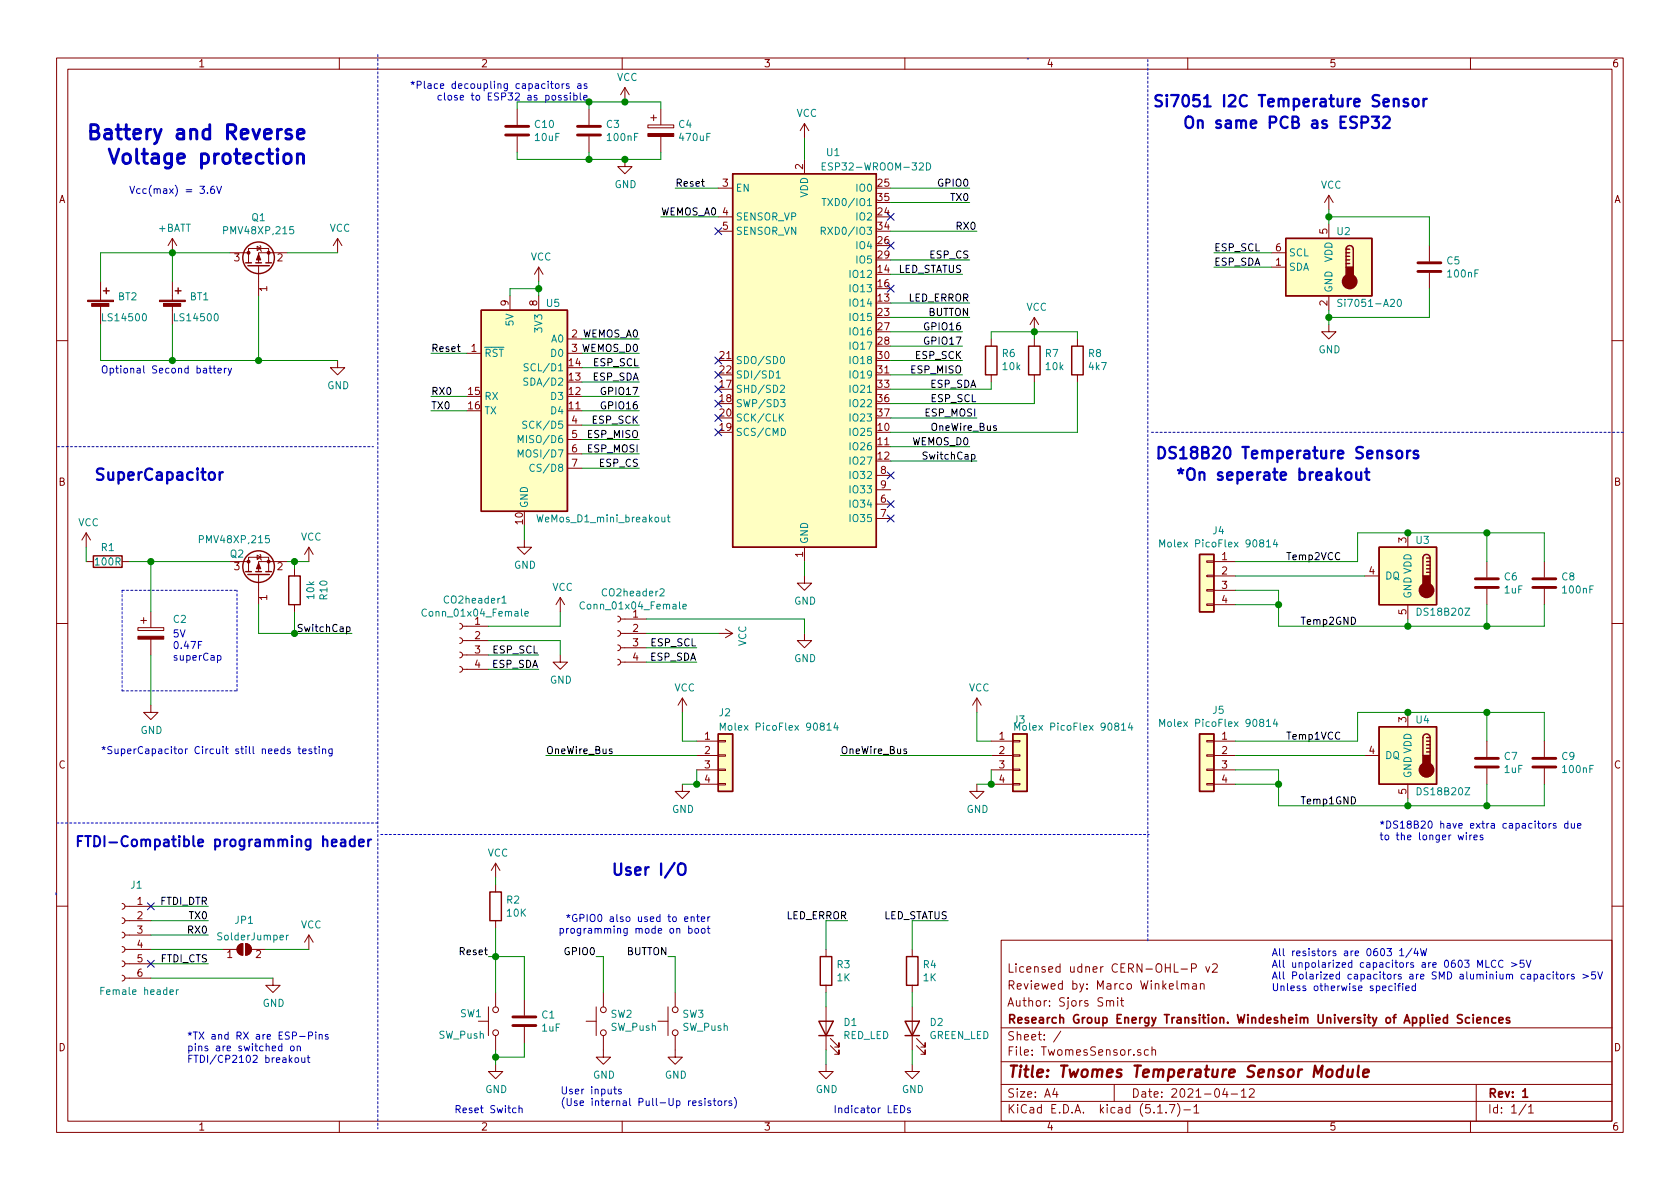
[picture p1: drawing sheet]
EESchema Schematic File Version 4
EELAYER 30 0
EELAYER END
$Descr A4 11693 8268
encoding utf-8
Sheet 1 1
Title "Twomes Temperature Sensor Module"
Date "2021-04-12"
Rev "1"
Comp "Research Group Energy Transition. Windesheim University of Applied Sciences"
Comment1 "Author: Sjors Smit"
Comment2 "Reviewed by: Marco Winkelman"
Comment3 "Licensed udner CERN-OHL-P v2"
Comment4 ""
$EndDescr
$Comp
L Sensor_Temperature:Si7051-A20 U2
U 1 1
P 9250 1850
F 0 "U2" H 9300 2100 50  0000 L CNN
F 1 "Si7051-A20" H 9300 1600 50  0000 L CNN
F 2 "Package_DFN_QFN:DFN-6-1EP_3x3mm_P0.95mm_EP1.7x2.6mm" H 9250 1450 50  0001 C CNN
F 3 "https://www.silabs.com/documents/public/data-sheets/Si7050-1-3-4-5-A20.pdf" H 9050 2150 50  0001 C CNN
	1    9250 1850
	1    0    0    -1  
$EndComp
$Comp
L Sensor_Temperature:DS18B20Z U3
U 1 1
P 9800 4000
F 0 "U3" H 9750 4250 50  0000 R CNN
F 1 "DS18B20Z" H 9750 3750 50  0000 R CNN
F 2 "Package_SO:SOIC-8_3.9x4.9mm_P1.27mm" H 8800 3750 50  0001 C CNN
F 3 "http://datasheets.maximintegrated.com/en/ds/DS18B20.pdf" H 9650 4250 50  0001 C CNN
	1    9800 4000
	-1   0    0    -1  
$EndComp
$Comp
L Device:Battery_Cell BT1
U 1 1
P 1200 2150
F 0 "BT1" H 1318 2246 50  0000 L CNN
F 1 "LS14500" H 1200 2100 50  0000 L CNN
F 2 "Battery:BatteryHolder_Keystone_2460_1xAA" V 1200 2210 50  0001 C CNN
F 3 "~" V 1200 2210 50  0001 C CNN
	1    1200 2150
	1    0    0    -1  
$EndComp
Wire Notes Line
	2630 370  2630 7850
Wire Notes Line
	7990 6540 7990 400 
Wire Notes Line
	7150 400  7160 400 
$Comp
L Jumper:SolderJumper_2_Open JP1
U 1 1
P 1700 6600
F 0 "JP1" H 1700 6805 50  0000 C CNN
F 1 "SolderJumper" H 1760 6690 50  0000 C CNN
F 2 "Resistor_SMD:R_0201_0603Metric" H 1700 6600 50  0001 C CNN
F 3 "~" H 1700 6600 50  0001 C CNN
	1    1700 6600
	1    0    0    -1  
$EndComp
Text Label 1450 6700 2    50   ~ 0
FTDI_CTS
Text Label 1450 6500 2    50   ~ 0
RX0
Text Label 1450 6400 2    50   ~ 0
TX0
Text Label 1450 6300 2    50   ~ 0
FTDI_DTR
$Comp
L power:GND #PWR01
U 1 1
P 1900 6800
F 0 "#PWR01" H 1900 6550 50  0001 C CNN
F 1 "GND" H 1905 6627 50  0000 C CNN
F 2 "" H 1900 6800 50  0001 C CNN
F 3 "" H 1900 6800 50  0001 C CNN
	1    1900 6800
	1    0    0    -1  
$EndComp
Text Notes 2600 5900 2    71   ~ 14
FTDI-Compatible programming header
Wire Notes Line
	2630 5720 390  5720
Wire Notes Line
	390  6220 390  6200
Wire Wire Line
	1200 1750 1600 1750
Wire Wire Line
	1200 1750 1200 1950
Wire Wire Line
	1200 2250 1200 2500
$Comp
L power:GND #PWR03
U 1 1
P 2350 2500
F 0 "#PWR03" H 2350 2250 50  0001 C CNN
F 1 "GND" H 2355 2327 50  0000 C CNN
F 2 "" H 2350 2500 50  0001 C CNN
F 3 "" H 2350 2500 50  0001 C CNN
	1    2350 2500
	1    0    0    -1  
$EndComp
$Comp
L power:VCC #PWR04
U 1 1
P 2150 6600
F 0 "#PWR04" H 2150 6450 50  0001 C CNN
F 1 "VCC" H 2167 6773 50  0000 C CNN
F 2 "" H 2150 6600 50  0001 C CNN
F 3 "" H 2150 6600 50  0001 C CNN
	1    2150 6600
	1    0    0    -1  
$EndComp
Wire Wire Line
	1850 6600 2150 6600
Text Notes 2150 1150 2    100  ~ 20
Battery and Reverse\nVoltage protection
Text Notes 1550 1350 2    50   ~ 0
Vcc(max) = 3.6V\n
$Comp
L Switch:SW_Push SW1
U 1 1
P 3450 7100
F 0 "SW1" V 3500 7350 50  0000 R CNN
F 1 "SW_Push" V 3350 7500 50  0000 R CNN
F 2 "Button_Switch_SMD:SW_Push_1P1T_NO_6x6mm_H9.5mm" H 3450 7300 50  0001 C CNN
F 3 "~" H 3450 7300 50  0001 C CNN
	1    3450 7100
	0    -1   -1   0   
$EndComp
Wire Wire Line
	3450 7400 3450 7350
Wire Wire Line
	3450 6900 3450 6650
Text Label 3400 6650 2    50   ~ 0
Reset
Text Label 4150 6650 2    50   ~ 0
GPIO0
Wire Wire Line
	3450 6650 3400 6650
Wire Wire Line
	3450 6650 3450 6450
Connection ~ 3450 6650
Wire Wire Line
	4700 6650 4650 6650
Wire Wire Line
	4200 6650 4150 6650
Text Label 4650 6650 2    50   ~ 0
BUTTON
Wire Wire Line
	4700 6900 4700 6650
Wire Wire Line
	4200 6900 4200 6650
$Comp
L Switch:SW_Push SW3
U 1 1
P 4700 7100
F 0 "SW3" V 4746 7052 50  0000 R CNN
F 1 "SW_Push" V 4655 7052 50  0000 R CNN
F 2 "Button_Switch_SMD:SW_Push_1P1T_NO_6x6mm_H9.5mm" H 4700 7300 50  0001 C CNN
F 3 "~" H 4700 7300 50  0001 C CNN
	1    4700 7100
	0    -1   -1   0   
$EndComp
$Comp
L Switch:SW_Push SW2
U 1 1
P 4200 7100
F 0 "SW2" V 4246 7052 50  0000 R CNN
F 1 "SW_Push" V 4155 7052 50  0000 R CNN
F 2 "Button_Switch_SMD:SW_Push_1P1T_NO_6x6mm_H9.5mm" H 4200 7300 50  0001 C CNN
F 3 "~" H 4200 7300 50  0001 C CNN
	1    4200 7100
	0    -1   -1   0   
$EndComp
$Comp
L Device:R R2
U 1 1
P 3450 6300
F 0 "R2" H 3520 6346 50  0000 L CNN
F 1 "10K" H 3520 6255 50  0000 L CNN
F 2 "Resistor_SMD:R_0603_1608Metric" V 3380 6300 50  0001 C CNN
F 3 "~" H 3450 6300 50  0001 C CNN
	1    3450 6300
	1    0    0    -1  
$EndComp
$Comp
L power:VCC #PWR05
U 1 1
P 3450 6100
F 0 "#PWR05" H 3450 5950 50  0001 C CNN
F 1 "VCC" H 3467 6273 50  0000 C CNN
F 2 "" H 3450 6100 50  0001 C CNN
F 3 "" H 3450 6100 50  0001 C CNN
	1    3450 6100
	1    0    0    -1  
$EndComp
Wire Wire Line
	3450 6100 3450 6150
$Comp
L power:GND #PWR06
U 1 1
P 3450 7400
F 0 "#PWR06" H 3450 7150 50  0001 C CNN
F 1 "GND" H 3455 7227 50  0000 C CNN
F 2 "" H 3450 7400 50  0001 C CNN
F 3 "" H 3450 7400 50  0001 C CNN
	1    3450 7400
	1    0    0    -1  
$EndComp
$Comp
L power:GND #PWR09
U 1 1
P 4200 7300
F 0 "#PWR09" H 4200 7050 50  0001 C CNN
F 1 "GND" H 4205 7127 50  0000 C CNN
F 2 "" H 4200 7300 50  0001 C CNN
F 3 "" H 4200 7300 50  0001 C CNN
	1    4200 7300
	1    0    0    -1  
$EndComp
$Comp
L power:GND #PWR010
U 1 1
P 4700 7300
F 0 "#PWR010" H 4700 7050 50  0001 C CNN
F 1 "GND" H 4705 7127 50  0000 C CNN
F 2 "" H 4700 7300 50  0001 C CNN
F 3 "" H 4700 7300 50  0001 C CNN
	1    4700 7300
	1    0    0    -1  
$EndComp
Text Notes 3900 7700 0    50   ~ 0
User inputs\n(Use internal Pull-Up resistors)
Text Notes 3650 7750 2    50   ~ 0
Reset Switch
$Comp
L Device:LED D1
U 1 1
P 5750 7150
F 0 "D1" V 5789 7032 50  0000 R CNN
F 1 "RED_LED" V 5698 7032 50  0000 R CNN
F 2 "LED_SMD:LED_0805_2012Metric" H 5750 7150 50  0001 C CNN
F 3 "~" H 5750 7150 50  0001 C CNN
	1    5750 7150
	0    -1   -1   0   
$EndComp
$Comp
L Device:LED D2
U 1 1
P 6350 7150
F 0 "D2" V 6389 7032 50  0000 R CNN
F 1 "GREEN_LED" V 6298 7032 50  0000 R CNN
F 2 "LED_SMD:LED_0805_2012Metric" H 6350 7150 50  0001 C CNN
F 3 "~" H 6350 7150 50  0001 C CNN
	1    6350 7150
	0    -1   -1   0   
$EndComp
Wire Wire Line
	6350 7300 6350 7400
Wire Wire Line
	5750 7400 5750 7300
Wire Wire Line
	5750 7000 5750 6900
Wire Wire Line
	6350 6900 6350 7000
$Comp
L Device:R R4
U 1 1
P 6350 6750
F 0 "R4" H 6420 6796 50  0000 L CNN
F 1 "1K" H 6420 6705 50  0000 L CNN
F 2 "Resistor_SMD:R_0603_1608Metric" V 6280 6750 50  0001 C CNN
F 3 "~" H 6350 6750 50  0001 C CNN
	1    6350 6750
	1    0    0    -1  
$EndComp
$Comp
L Device:R R3
U 1 1
P 5750 6750
F 0 "R3" H 5820 6796 50  0000 L CNN
F 1 "1K" H 5820 6705 50  0000 L CNN
F 2 "Resistor_SMD:R_0603_1608Metric" V 5680 6750 50  0001 C CNN
F 3 "~" H 5750 6750 50  0001 C CNN
	1    5750 6750
	1    0    0    -1  
$EndComp
Wire Wire Line
	5750 6600 5750 6400
Wire Wire Line
	6350 6600 6350 6400
Text Label 6600 6400 2    50   ~ 0
LED_STATUS
Text Label 5900 6400 2    50   ~ 0
LED_ERROR
Wire Wire Line
	6350 6400 6600 6400
Wire Wire Line
	5750 6400 5900 6400
$Comp
L power:GND #PWR012
U 1 1
P 6350 7400
F 0 "#PWR012" H 6350 7150 50  0001 C CNN
F 1 "GND" H 6355 7227 50  0000 C CNN
F 2 "" H 6350 7400 50  0001 C CNN
F 3 "" H 6350 7400 50  0001 C CNN
	1    6350 7400
	1    0    0    -1  
$EndComp
$Comp
L power:GND #PWR011
U 1 1
P 5750 7400
F 0 "#PWR011" H 5750 7150 50  0001 C CNN
F 1 "GND" H 5755 7227 50  0000 C CNN
F 2 "" H 5750 7400 50  0001 C CNN
F 3 "" H 5750 7400 50  0001 C CNN
	1    5750 7400
	1    0    0    -1  
$EndComp
$Comp
L Device:C C1
U 1 1
P 3650 7100
F 0 "C1" H 3765 7146 50  0000 L CNN
F 1 "1uF" H 3765 7055 50  0000 L CNN
F 2 "Capacitor_SMD:C_0603_1608Metric" H 3688 6950 50  0001 C CNN
F 3 "~" H 3650 7100 50  0001 C CNN
	1    3650 7100
	1    0    0    -1  
$EndComp
Wire Wire Line
	3650 6950 3650 6650
Wire Wire Line
	3650 6650 3450 6650
Wire Wire Line
	3650 7250 3650 7350
Wire Wire Line
	3650 7350 3450 7350
Connection ~ 3450 7350
Wire Wire Line
	3450 7350 3450 7300
$Comp
L Connector_Generic:Conn_01x04 J2
U 1 1
P 5050 5250
F 0 "J2" H 5000 5550 50  0000 L CNN
F 1 "Molex PicoFlex 90814" H 5000 5450 50  0000 L CNN
F 2 "Connector_Molex:Molex_Picoflex_90814-0004_2x02_P1.27mm_Vertical" H 5050 5250 50  0001 C CNN
F 3 "~" H 5050 5250 50  0001 C CNN
	1    5050 5250
	1    0    0    -1  
$EndComp
$Comp
L Connector_Generic:Conn_01x04 J3
U 1 1
P 7100 5250
F 0 "J3" H 7050 5500 50  0000 L CNN
F 1 "Molex PicoFlex 90814" H 7050 5450 50  0000 L CNN
F 2 "Connector_Molex:Molex_Picoflex_90814-0004_2x02_P1.27mm_Vertical" H 7100 5250 50  0001 C CNN
F 3 "~" H 7100 5250 50  0001 C CNN
	1    7100 5250
	1    0    0    -1  
$EndComp
$Comp
L Connector_Generic:Conn_01x04 J4
U 1 1
P 8400 4000
F 0 "J4" H 8318 4317 50  0000 C CNN
F 1 "Molex PicoFlex 90814" H 8318 4226 50  0000 C CNN
F 2 "Connector_Molex:Molex_Picoflex_90814-0004_2x02_P1.27mm_Vertical" H 8400 4000 50  0001 C CNN
F 3 "~" H 8400 4000 50  0001 C CNN
	1    8400 4000
	-1   0    0    -1  
$EndComp
Wire Notes Line
	11300 3000 8000 3000
Text Notes 9700 900  2    79   ~ 16
On same PCB as ESP32
Text Notes 9950 750  2    79   ~ 16
Si7051 I2C Temperature Sensor
Text Notes 9900 3200 2    79   ~ 16
DS18B20 Temperature Sensors
Text Notes 9550 3350 2    79   ~ 16
*On seperate breakout
Wire Wire Line
	8600 4200 8900 4200
Wire Wire Line
	8900 4200 8900 4350
Wire Wire Line
	8900 4350 9800 4350
Wire Wire Line
	8600 4100 8900 4100
Wire Wire Line
	8900 4100 8900 4200
Connection ~ 8900 4200
Wire Wire Line
	8600 3900 9450 3900
Wire Wire Line
	9450 3700 9800 3700
Wire Wire Line
	8600 4000 9500 4000
Wire Wire Line
	9450 3700 9450 3900
Wire Wire Line
	9800 4350 9800 4300
$Comp
L Sensor_Temperature:DS18B20Z U4
U 1 1
P 9800 5250
F 0 "U4" H 9750 5500 50  0000 R CNN
F 1 "DS18B20Z" H 9750 5000 50  0000 R CNN
F 2 "Package_SO:SOIC-8_3.9x4.9mm_P1.27mm" H 8800 5000 50  0001 C CNN
F 3 "http://datasheets.maximintegrated.com/en/ds/DS18B20.pdf" H 9650 5500 50  0001 C CNN
	1    9800 5250
	-1   0    0    -1  
$EndComp
$Comp
L Connector_Generic:Conn_01x04 J5
U 1 1
P 8400 5250
F 0 "J5" H 8318 5567 50  0000 C CNN
F 1 "Molex PicoFlex 90814" H 8318 5476 50  0000 C CNN
F 2 "Connector_Molex:Molex_Picoflex_90814-0004_2x02_P1.27mm_Vertical" H 8400 5250 50  0001 C CNN
F 3 "~" H 8400 5250 50  0001 C CNN
	1    8400 5250
	-1   0    0    -1  
$EndComp
Wire Wire Line
	8600 5450 8900 5450
Wire Wire Line
	8900 5450 8900 5600
Wire Wire Line
	8900 5600 9800 5600
Wire Wire Line
	8600 5350 8900 5350
Wire Wire Line
	8900 5350 8900 5450
Connection ~ 8900 5450
Wire Wire Line
	8600 5150 9450 5150
Wire Wire Line
	9450 4950 9800 4950
Wire Wire Line
	8600 5250 9500 5250
Wire Wire Line
	9450 4950 9450 5150
Wire Wire Line
	9800 5600 9800 5550
Wire Wire Line
	4850 5150 4750 5150
Wire Wire Line
	4850 5350 4850 5450
Wire Wire Line
	4850 5450 4750 5450
Connection ~ 4850 5450
Wire Wire Line
	6900 5350 6900 5450
Connection ~ 6900 5450
Wire Wire Line
	6900 5150 6800 5150
$Comp
L power:VCC #PWR021
U 1 1
P 6800 4950
F 0 "#PWR021" H 6800 4800 50  0001 C CNN
F 1 "VCC" H 6817 5123 50  0000 C CNN
F 2 "" H 6800 4950 50  0001 C CNN
F 3 "" H 6800 4950 50  0001 C CNN
	1    6800 4950
	1    0    0    -1  
$EndComp
$Comp
L power:GND #PWR020
U 1 1
P 4750 5450
F 0 "#PWR020" H 4750 5200 50  0001 C CNN
F 1 "GND" H 4755 5277 50  0000 C CNN
F 2 "" H 4750 5450 50  0001 C CNN
F 3 "" H 4750 5450 50  0001 C CNN
	1    4750 5450
	1    0    0    -1  
$EndComp
$Comp
L power:GND #PWR022
U 1 1
P 6800 5450
F 0 "#PWR022" H 6800 5200 50  0001 C CNN
F 1 "GND" H 6805 5277 50  0000 C CNN
F 2 "" H 6800 5450 50  0001 C CNN
F 3 "" H 6800 5450 50  0001 C CNN
	1    6800 5450
	1    0    0    -1  
$EndComp
Wire Wire Line
	6800 5450 6900 5450
Text Label 3800 5250 0    50   ~ 0
OneWire_Bus
Text Label 5850 5250 0    50   ~ 0
OneWire_Bus
Text Notes 5800 7750 0    50   ~ 0
Indicator LEDs
Wire Notes Line
	2650 5800 8000 5800
Text Notes 4250 6100 0    79   ~ 16
User I/O
Wire Notes Line
	400  3100 2600 3100
Text Notes 650  3350 0    79   ~ 16
SuperCapacitor
$Comp
L Device:CP C2
U 1 1
P 1050 4400
F 0 "C2" H 1200 4500 50  0000 L CNN
F 1 "0.47F" H 1168 4355 50  0001 L CNN
F 2 "TwomesSensor_KiCad:Supercap-Dual-5V-8x16" H 1088 4250 50  0001 C CNN
F 3 "~" H 1050 4400 50  0001 C CNN
	1    1050 4400
	1    0    0    -1  
$EndComp
Wire Notes Line
	850  4100 850  4800
Wire Notes Line
	850  4800 1650 4800
Wire Notes Line
	1650 4800 1650 4100
Wire Notes Line
	850  4100 1650 4100
Text Notes 1200 4600 0    50   ~ 0
5V\n0.47F\nsuperCap
$Comp
L power:VCC #PWR014
U 1 1
P 2350 1750
F 0 "#PWR014" H 2350 1600 50  0001 C CNN
F 1 "VCC" H 2367 1923 50  0000 C CNN
F 2 "" H 2350 1750 50  0001 C CNN
F 3 "" H 2350 1750 50  0001 C CNN
	1    2350 1750
	1    0    0    -1  
$EndComp
$Comp
L power:GND #PWR013
U 1 1
P 1050 4900
F 0 "#PWR013" H 1050 4650 50  0001 C CNN
F 1 "GND" H 1055 4727 50  0000 C CNN
F 2 "" H 1050 4900 50  0001 C CNN
F 3 "" H 1050 4900 50  0001 C CNN
	1    1050 4900
	1    0    0    -1  
$EndComp
Wire Wire Line
	1050 4550 1050 4900
Wire Wire Line
	1050 3900 900  3900
Wire Wire Line
	1050 3900 1050 4250
Connection ~ 1050 3900
$Comp
L Device:R R1
U 1 1
P 750 3900
F 0 "R1" V 650 3900 50  0000 C CNN
F 1 "100R" V 750 3900 50  0000 C CNN
F 2 "Resistor_SMD:R_0603_1608Metric" V 680 3900 50  0001 C CNN
F 3 "~" H 750 3900 50  0001 C CNN
	1    750  3900
	0    1    1    0   
$EndComp
Wire Wire Line
	600  3900 600  3800
$Comp
L power:VCC #PWR02
U 1 1
P 600 3800
F 0 "#PWR02" H 600 3650 50  0001 C CNN
F 1 "VCC" H 617 3973 50  0000 C CNN
F 2 "" H 600 3800 50  0001 C CNN
F 3 "" H 600 3800 50  0001 C CNN
	1    600  3800
	1    0    0    -1  
$EndComp
Text Notes 700  5250 0    50   ~ 0
*SuperCapacitor Circuit still needs testing
$Comp
L power:VCC #PWR023
U 1 1
P 9250 1450
F 0 "#PWR023" H 9250 1300 50  0001 C CNN
F 1 "VCC" H 9267 1623 50  0000 C CNN
F 2 "" H 9250 1450 50  0001 C CNN
F 3 "" H 9250 1450 50  0001 C CNN
	1    9250 1450
	1    0    0    -1  
$EndComp
Wire Wire Line
	9250 1450 9250 1500
Wire Wire Line
	9250 2150 9250 2200
$Comp
L power:GND #PWR024
U 1 1
P 9250 2250
F 0 "#PWR024" H 9250 2000 50  0001 C CNN
F 1 "GND" H 9255 2077 50  0000 C CNN
F 2 "" H 9250 2250 50  0001 C CNN
F 3 "" H 9250 2250 50  0001 C CNN
	1    9250 2250
	1    0    0    -1  
$EndComp
Wire Wire Line
	8850 1750 8450 1750
Wire Wire Line
	8450 1850 8850 1850
Text Label 8450 1850 0    50   ~ 0
ESP_SDA
Text Label 8450 1750 0    50   ~ 0
ESP_SCL
Wire Wire Line
	9250 1500 9950 1500
Connection ~ 9250 1500
Wire Wire Line
	9250 1500 9250 1550
Wire Wire Line
	9250 2200 9950 2200
Connection ~ 9250 2200
Wire Wire Line
	9250 2200 9250 2250
$Comp
L Device:C C5
U 1 1
P 9950 1850
F 0 "C5" H 10065 1896 50  0000 L CNN
F 1 "100nF" H 10065 1805 50  0000 L CNN
F 2 "Capacitor_SMD:C_0603_1608Metric" H 9988 1700 50  0001 C CNN
F 3 "~" H 9950 1850 50  0001 C CNN
	1    9950 1850
	1    0    0    -1  
$EndComp
Wire Wire Line
	9950 2000 9950 2200
Wire Wire Line
	9950 1700 9950 1500
Wire Wire Line
	9800 3700 10350 3700
Connection ~ 9800 3700
Wire Wire Line
	9800 4350 10350 4350
Connection ~ 9800 4350
Wire Wire Line
	9800 4950 10350 4950
Connection ~ 9800 4950
Wire Wire Line
	9800 5600 10350 5600
Connection ~ 9800 5600
$Comp
L Device:C C7
U 1 1
P 10350 5300
F 0 "C7" H 10465 5346 50  0000 L CNN
F 1 "1uF" H 10465 5255 50  0000 L CNN
F 2 "Capacitor_SMD:C_0603_1608Metric" H 10388 5150 50  0001 C CNN
F 3 "~" H 10350 5300 50  0001 C CNN
	1    10350 5300
	1    0    0    -1  
$EndComp
$Comp
L Device:C C9
U 1 1
P 10750 5300
F 0 "C9" H 10865 5346 50  0000 L CNN
F 1 "100nF" H 10865 5255 50  0000 L CNN
F 2 "Capacitor_SMD:C_0603_1608Metric" H 10788 5150 50  0001 C CNN
F 3 "~" H 10750 5300 50  0001 C CNN
	1    10750 5300
	1    0    0    -1  
$EndComp
$Comp
L Device:C C6
U 1 1
P 10350 4050
F 0 "C6" H 10465 4096 50  0000 L CNN
F 1 "1uF" H 10465 4005 50  0000 L CNN
F 2 "Capacitor_SMD:C_0603_1608Metric" H 10388 3900 50  0001 C CNN
F 3 "~" H 10350 4050 50  0001 C CNN
	1    10350 4050
	1    0    0    -1  
$EndComp
$Comp
L Device:C C8
U 1 1
P 10750 4050
F 0 "C8" H 10865 4096 50  0000 L CNN
F 1 "100nF" H 10865 4005 50  0000 L CNN
F 2 "Capacitor_SMD:C_0603_1608Metric" H 10788 3900 50  0001 C CNN
F 3 "~" H 10750 4050 50  0001 C CNN
	1    10750 4050
	1    0    0    -1  
$EndComp
Wire Wire Line
	10350 4200 10350 4350
Connection ~ 10350 4350
Wire Wire Line
	10350 3900 10350 3700
Connection ~ 10350 3700
Wire Wire Line
	10350 3700 10750 3700
Wire Wire Line
	10350 4350 10750 4350
Wire Wire Line
	10750 4200 10750 4350
Wire Wire Line
	10750 3700 10750 3900
Wire Wire Line
	10750 4950 10750 5150
Wire Wire Line
	10750 5450 10750 5600
Wire Wire Line
	10350 5600 10350 5450
Connection ~ 10350 5600
Wire Wire Line
	10350 5600 10750 5600
Wire Wire Line
	10350 5150 10350 4950
Connection ~ 10350 4950
Wire Wire Line
	10350 4950 10750 4950
Text Notes 9600 5850 0    50   ~ 0
*DS18B20 have extra capacitors due\nto the longer wires
Text Notes 8850 6900 0    50   ~ 0
All resistors are 0603 1/4W\nAll unpolarized capacitors are 0603 MLCC >5V\nAll Polarized capacitors are SMD aluminium capacitors >5V\nUnless otherwise specified
Wire Wire Line
	4750 4950 4750 5150
Wire Wire Line
	6800 4950 6800 5150
Text Notes 1300 7400 0    50   ~ 0
*TX and RX are ESP-Pins\npins are switched on \nFTDI/CP2102 breakout
Text Notes 4950 6500 2    50   ~ 0
*GPIO0 also used to enter\nprogramming mode on boot
$Comp
L Connector:Conn_01x06_Female J1
U 1 1
P 850 6500
F 0 "J1" H 750 6850 50  0000 C CNN
F 1 "Female header" H 730 6110 50  0000 C CNN
F 2 "Connector_PinHeader_2.54mm:PinHeader_1x06_P2.54mm_Vertical" H 850 6500 50  0001 C CNN
F 3 "~" H 850 6500 50  0001 C CNN
	1    850  6500
	-1   0    0    -1  
$EndComp
Wire Wire Line
	1050 6300 1450 6300
Wire Wire Line
	1450 6400 1050 6400
Wire Wire Line
	1050 6500 1450 6500
Wire Wire Line
	1550 6600 1050 6600
Wire Wire Line
	1050 6700 1450 6700
Wire Wire Line
	1050 6800 1900 6800
NoConn ~ 1050 6700
NoConn ~ 1050 6300
Wire Wire Line
	5600 4000 5600 3900
$Comp
L power:GND #PWR08
U 1 1
P 5600 4000
F 0 "#PWR08" H 5600 3750 50  0001 C CNN
F 1 "GND" H 5605 3827 50  0000 C CNN
F 2 "" H 5600 4000 50  0001 C CNN
F 3 "" H 5600 4000 50  0001 C CNN
	1    5600 4000
	1    0    0    -1  
$EndComp
Text Label 6750 2100 2    50   ~ 0
LED_ERROR
Wire Wire Line
	6200 2100 6750 2100
Wire Wire Line
	6200 2200 6750 2200
Text Label 6700 1900 2    50   ~ 0
LED_STATUS
NoConn ~ 5000 2500
NoConn ~ 5000 2600
NoConn ~ 5000 2700
NoConn ~ 5000 2800
NoConn ~ 5000 2900
NoConn ~ 5000 3000
NoConn ~ 5000 1600
NoConn ~ 6200 1500
NoConn ~ 6200 1700
NoConn ~ 6200 2000
NoConn ~ 6200 3300
NoConn ~ 6200 3500
NoConn ~ 6200 3600
Text Notes 4100 700  2    50   ~ 0
*Place decoupling capacitors as\nclose to ESP32 as possible
Wire Wire Line
	4350 700  4600 700 
Connection ~ 4350 1100
Wire Wire Line
	4350 1100 4600 1100
Connection ~ 4350 700 
$Comp
L power:VCC #PWR017
U 1 1
P 4350 700
F 0 "#PWR017" H 4350 550 50  0001 C CNN
F 1 "VCC" H 4367 873 50  0000 C CNN
F 2 "" H 4350 700 50  0001 C CNN
F 3 "" H 4350 700 50  0001 C CNN
	1    4350 700 
	1    0    0    -1  
$EndComp
Wire Wire Line
	4350 1100 4100 1100
$Comp
L power:GND #PWR018
U 1 1
P 4350 1100
F 0 "#PWR018" H 4350 850 50  0001 C CNN
F 1 "GND" H 4355 927 50  0000 C CNN
F 2 "" H 4350 1100 50  0001 C CNN
F 3 "" H 4350 1100 50  0001 C CNN
	1    4350 1100
	1    0    0    -1  
$EndComp
Wire Wire Line
	4100 1100 4100 1050
Wire Wire Line
	4600 1050 4600 1100
Wire Wire Line
	4600 700  4600 750 
Wire Wire Line
	4100 700  4350 700 
Wire Wire Line
	4100 750  4100 700 
$Comp
L Device:CP C4
U 1 1
P 4600 900
F 0 "C4" H 4718 946 50  0000 L CNN
F 1 "470uF" H 4718 855 50  0000 L CNN
F 2 "Capacitor_SMD:CP_Elec_8x10.5" H 4638 750 50  0001 C CNN
F 3 "~" H 4600 900 50  0001 C CNN
	1    4600 900 
	1    0    0    -1  
$EndComp
$Comp
L Device:C C3
U 1 1
P 4100 900
F 0 "C3" H 4215 946 50  0000 L CNN
F 1 "100nF" H 4215 855 50  0000 L CNN
F 2 "Capacitor_SMD:C_0603_1608Metric" H 4138 750 50  0001 C CNN
F 3 "~" H 4100 900 50  0001 C CNN
	1    4100 900 
	1    0    0    -1  
$EndComp
Wire Wire Line
	6900 2300 6900 2350
Wire Wire Line
	7200 2300 7200 2350
Wire Wire Line
	6200 2800 7200 2800
Wire Wire Line
	7200 2800 7200 2650
Wire Wire Line
	6200 2700 6900 2700
Wire Wire Line
	6900 2700 6900 2650
$Comp
L Device:R R7
U 1 1
P 7200 2500
F 0 "R7" H 7130 2454 50  0000 R CNN
F 1 "10k" H 7130 2545 50  0000 R CNN
F 2 "Resistor_SMD:R_0603_1608Metric" V 7130 2500 50  0001 C CNN
F 3 "~" H 7200 2500 50  0001 C CNN
	1    7200 2500
	-1   0    0    1   
$EndComp
$Comp
L Device:R R6
U 1 1
P 6900 2500
F 0 "R6" H 6830 2454 50  0000 R CNN
F 1 "10k" H 6830 2545 50  0000 R CNN
F 2 "Resistor_SMD:R_0603_1608Metric" V 6830 2500 50  0001 C CNN
F 3 "~" H 6900 2500 50  0001 C CNN
	1    6900 2500
	-1   0    0    1   
$EndComp
$Comp
L power:VCC #PWR016
U 1 1
P 7200 2300
F 0 "#PWR016" H 7200 2150 50  0001 C CNN
F 1 "VCC" H 7217 2473 50  0000 C CNN
F 2 "" H 7200 2300 50  0001 C CNN
F 3 "" H 7200 2300 50  0001 C CNN
	1    7200 2300
	1    0    0    -1  
$EndComp
Wire Wire Line
	6200 1300 6750 1300
Wire Wire Line
	6200 1400 6750 1400
Wire Wire Line
	6200 2900 6800 2900
Wire Wire Line
	6200 3200 6800 3200
Text Label 6800 3200 2    50   ~ 0
SwitchCap
Text Label 6950 3000 2    50   ~ 0
OneWire_Bus
Text Label 6800 2800 2    50   ~ 0
ESP_SCL
Text Label 6800 2700 2    50   ~ 0
ESP_SDA
Text Label 6800 1600 2    50   ~ 0
RX0
Text Label 6750 1400 2    50   ~ 0
TX0
Text Label 6750 1300 2    50   ~ 0
GPIO0
Text Label 4700 1300 0    50   ~ 0
Reset
Wire Wire Line
	5000 1300 4700 1300
$Comp
L power:VCC #PWR019
U 1 1
P 4750 4950
F 0 "#PWR019" H 4750 4800 50  0001 C CNN
F 1 "VCC" H 4767 5123 50  0000 C CNN
F 2 "" H 4750 4950 50  0001 C CNN
F 3 "" H 4750 4950 50  0001 C CNN
	1    4750 4950
	1    0    0    -1  
$EndComp
$Comp
L power:VCC #PWR07
U 1 1
P 5600 950
F 0 "#PWR07" H 5600 800 50  0001 C CNN
F 1 "VCC" H 5617 1123 50  0000 C CNN
F 2 "" H 5600 950 50  0001 C CNN
F 3 "" H 5600 950 50  0001 C CNN
	1    5600 950 
	1    0    0    -1  
$EndComp
$Comp
L RF_Module:ESP32-WROOM-32D U1
U 1 1
P 5600 2500
F 0 "U1" H 5800 3950 50  0000 C CNN
F 1 "ESP32-WROOM-32D" H 6100 3850 50  0000 C CNN
F 2 "RF_Module:ESP32-WROOM-32" H 5600 1000 50  0001 C CNN
F 3 "https://www.espressif.com/sites/default/files/documentation/esp32-wroom-32d_esp32-wroom-32u_datasheet_en.pdf" H 5300 2550 50  0001 C CNN
	1    5600 2500
	1    0    0    -1  
$EndComp
$Comp
L power:VCC #PWR026
U 1 1
P 3750 1950
F 0 "#PWR026" H 3750 1800 50  0001 C CNN
F 1 "VCC" H 3767 2123 50  0000 C CNN
F 2 "" H 3750 1950 50  0001 C CNN
F 3 "" H 3750 1950 50  0001 C CNN
	1    3750 1950
	1    0    0    -1  
$EndComp
Wire Wire Line
	3750 1950 3750 2000
Text Label 3000 2450 0    50   ~ 0
Reset
Wire Wire Line
	3000 2450 3250 2450
Text Label 3000 2850 0    50   ~ 0
TX0
Text Label 3000 2750 0    50   ~ 0
RX0
Wire Wire Line
	3000 2850 3250 2850
Wire Wire Line
	3250 2750 3000 2750
Text Label 4450 2550 2    50   ~ 0
ESP_SCL
Text Label 4450 2650 2    50   ~ 0
ESP_SDA
Text Label 4450 2750 2    50   ~ 0
GPIO17
Text Label 4450 2850 2    50   ~ 0
GPIO16
Wire Wire Line
	6200 2300 6700 2300
Wire Wire Line
	6200 2400 6700 2400
Text Label 6700 2400 2    50   ~ 0
GPIO17
Text Label 6700 2300 2    50   ~ 0
GPIO16
Text Label 4450 3250 2    50   ~ 0
ESP_CS
Text Label 4450 3150 2    50   ~ 0
ESP_MOSI
Text Label 4450 3050 2    50   ~ 0
ESP_MISO
Text Label 4450 2950 2    50   ~ 0
ESP_SCK
Wire Wire Line
	6200 3100 6750 3100
Text Label 6800 2900 2    50   ~ 0
ESP_MOSI
Wire Wire Line
	6200 2500 6700 2500
Wire Wire Line
	6200 2600 6700 2600
Wire Wire Line
	6200 1800 6750 1800
Text Label 6750 1800 2    50   ~ 0
ESP_CS
$Comp
L power:GND #PWR025
U 1 1
P 3650 3750
F 0 "#PWR025" H 3650 3500 50  0001 C CNN
F 1 "GND" H 3655 3577 50  0000 C CNN
F 2 "" H 3650 3750 50  0001 C CNN
F 3 "" H 3650 3750 50  0001 C CNN
	1    3650 3750
	1    0    0    -1  
$EndComp
Text Label 6700 2600 2    50   ~ 0
ESP_MISO
Text Label 6700 2500 2    50   ~ 0
ESP_SCK
Text Label 6750 3100 2    50   ~ 0
WEMOS_D0
Text Label 4450 2450 2    50   ~ 0
WEMOS_D0
Wire Wire Line
	4050 3250 4450 3250
Wire Wire Line
	4050 2350 4450 2350
Wire Wire Line
	4050 2450 4450 2450
Wire Wire Line
	4050 2550 4450 2550
Wire Wire Line
	4050 2650 4450 2650
Wire Wire Line
	4050 2750 4450 2750
Wire Wire Line
	4050 2850 4450 2850
Wire Wire Line
	4050 2950 4450 2950
Wire Wire Line
	4050 3050 4450 3050
Wire Wire Line
	4050 3150 4450 3150
Text Label 4600 1500 0    50   ~ 0
WEMOS_A0
Wire Wire Line
	4600 1500 5000 1500
Text Label 4450 2350 2    50   ~ 0
WEMOS_A0
Wire Wire Line
	6700 1900 6200 1900
Text Label 6750 2200 2    50   ~ 0
BUTTON
Wire Wire Line
	3650 3650 3650 3750
Wire Wire Line
	2050 3900 2150 3900
$Comp
L power:VCC #PWR027
U 1 1
P 2150 3900
F 0 "#PWR027" H 2150 3750 50  0001 C CNN
F 1 "VCC" H 2167 4073 50  0000 C CNN
F 2 "" H 2150 3900 50  0001 C CNN
F 3 "" H 2150 3900 50  0001 C CNN
	1    2150 3900
	1    0    0    -1  
$EndComp
$Comp
L Device:R R10
U 1 1
P 2050 4100
F 0 "R10" V 1843 4100 50  0000 C CNN
F 1 "10k" V 1934 4100 50  0000 C CNN
F 2 "Resistor_SMD:R_0603_1608Metric" V 1980 4100 50  0001 C CNN
F 3 "~" H 2050 4100 50  0001 C CNN
	1    2050 4100
	-1   0    0    -1  
$EndComp
Text Label 2450 4400 2    50   ~ 0
SwitchCap
$Comp
L Device:Q_PMOS_GSD Q2
U 1 1
P 1800 4000
F 0 "Q2" V 1950 4150 50  0000 C CNN
F 1 "PMV48XP,215 " V 2050 4150 50  0000 C CNN
F 2 "Package_TO_SOT_SMD:SOT-23" H 2000 4100 50  0001 C CNN
F 3 "~" H 1800 4000 50  0001 C CNN
	1    1800 4000
	0    -1   -1   0   
$EndComp
$Comp
L Device:Q_PMOS_GSD Q1
U 1 1
P 1800 1850
F 0 "Q1" V 2142 1850 50  0000 C CNN
F 1 "PMV48XP,215" V 2051 1850 50  0000 C CNN
F 2 "Package_TO_SOT_SMD:SOT-23" H 2000 1950 50  0001 C CNN
F 3 "~" H 1800 1850 50  0001 C CNN
	1    1800 1850
	0    -1   -1   0   
$EndComp
Wire Wire Line
	2000 1750 2350 1750
Wire Wire Line
	1200 2500 1800 2500
Wire Wire Line
	1800 2050 1800 2500
Wire Wire Line
	1800 2500 2350 2500
Connection ~ 1800 2500
Wire Wire Line
	1050 3900 1600 3900
Wire Wire Line
	2050 3950 2050 3900
Wire Wire Line
	2050 3900 2000 3900
Connection ~ 2050 3900
Wire Wire Line
	1800 4400 1800 4200
Wire Wire Line
	2050 4250 2050 4400
Connection ~ 2050 4400
Wire Wire Line
	2050 4400 1800 4400
Wire Wire Line
	2050 4400 2450 4400
$Comp
L Device:Battery_Cell BT2
U 1 1
P 700 2150
F 0 "BT2" H 818 2246 50  0000 L CNN
F 1 "LS14500" H 700 2100 50  0000 L CNN
F 2 "Battery:BatteryHolder_Keystone_2460_1xAA" V 700 2210 50  0001 C CNN
F 3 "~" V 700 2210 50  0001 C CNN
	1    700  2150
	1    0    0    -1  
$EndComp
Wire Wire Line
	1200 1750 700  1750
Wire Wire Line
	700  1750 700  1950
Connection ~ 1200 1750
Wire Wire Line
	700  2250 700  2500
Wire Wire Line
	700  2500 1200 2500
Connection ~ 1200 2500
Wire Wire Line
	5600 950  5600 1100
$Comp
L Device:R R8
U 1 1
P 7500 2500
F 0 "R8" H 7430 2454 50  0000 R CNN
F 1 "4k7" H 7430 2545 50  0000 R CNN
F 2 "Resistor_SMD:R_0603_1608Metric" V 7430 2500 50  0001 C CNN
F 3 "~" H 7500 2500 50  0001 C CNN
	1    7500 2500
	-1   0    0    1   
$EndComp
Wire Wire Line
	6900 2300 7200 2300
Wire Wire Line
	7500 2300 7500 2350
Connection ~ 7200 2300
Wire Wire Line
	7200 2300 7500 2300
Wire Wire Line
	7500 2650 7500 3000
Wire Wire Line
	6200 3000 7500 3000
Wire Wire Line
	5850 5250 6900 5250
Wire Wire Line
	3800 5250 4850 5250
Wire Wire Line
	6200 1600 6800 1600
$Comp
L power:+BATT #PWR0101
U 1 1
P 1200 1750
F 0 "#PWR0101" H 1200 1600 50  0001 C CNN
F 1 "+BATT" H 1215 1923 50  0000 C CNN
F 2 "" H 1200 1750 50  0001 C CNN
F 3 "" H 1200 1750 50  0001 C CNN
	1    1200 1750
	1    0    0    -1  
$EndComp
Text Notes 700  2600 0    50   ~ 0
Optional Second battery
Text Label 9050 5600 0    50   ~ 0
Temp1GND
Text Label 9050 4350 0    50   ~ 0
Temp2GND
Text Label 8950 5150 0    50   ~ 0
Temp1VCC
Text Label 8950 3900 0    50   ~ 0
Temp2VCC
$Comp
L Connector:Conn_01x04_Female CO2header1
U 1 1
P 3200 4450
F 0 "CO2header1" H 3092 4735 50  0000 C CNN
F 1 "Conn_01x04_Female" H 3092 4644 50  0000 C CNN
F 2 "Connector_PinHeader_2.54mm:PinHeader_1x04_P2.54mm_Vertical" H 3200 4450 50  0001 C CNN
F 3 "~" H 3200 4450 50  0001 C CNN
	1    3200 4450
	-1   0    0    -1  
$EndComp
Wire Wire Line
	3400 4350 3900 4350
Wire Wire Line
	3900 4350 3900 4250
Wire Wire Line
	3400 4450 3900 4450
Wire Wire Line
	3900 4450 3900 4550
Text Label 3750 4550 2    50   ~ 0
ESP_SCL
Text Label 3750 4650 2    50   ~ 0
ESP_SDA
Wire Wire Line
	3750 4650 3400 4650
Wire Wire Line
	3400 4550 3750 4550
$Comp
L power:GND #PWR028
U 1 1
P 3900 4550
F 0 "#PWR028" H 3900 4300 50  0001 C CNN
F 1 "GND" H 3905 4377 50  0000 C CNN
F 2 "" H 3900 4550 50  0001 C CNN
F 3 "" H 3900 4550 50  0001 C CNN
	1    3900 4550
	1    0    0    -1  
$EndComp
$Comp
L power:VCC #PWR015
U 1 1
P 3900 4250
F 0 "#PWR015" H 3900 4100 50  0001 C CNN
F 1 "VCC" H 3917 4423 50  0000 C CNN
F 2 "" H 3900 4250 50  0001 C CNN
F 3 "" H 3900 4250 50  0001 C CNN
	1    3900 4250
	1    0    0    -1  
$EndComp
$Comp
L MCU_Module:WeMos_D1_mini U5
U 1 1
P 3650 2850
F 0 "U5" H 3850 3600 50  0000 C CNN
F 1 "WeMos_D1_mini_breakout" H 4200 2100 50  0000 C CNN
F 2 "Module:WEMOS_D1_mini_light" H 3650 1700 50  0001 C CNN
F 3 "https://wiki.wemos.cc/products:d1:d1_mini#documentation" H 1800 1700 50  0001 C CNN
	1    3650 2850
	1    0    0    -1  
$EndComp
Wire Wire Line
	3550 2050 3550 2000
Wire Wire Line
	3550 2000 3750 2000
Connection ~ 3750 2000
Wire Wire Line
	3750 2000 3750 2050
$Comp
L Device:C C10
U 1 1
P 3600 900
F 0 "C10" H 3715 946 50  0000 L CNN
F 1 "10uF" H 3715 855 50  0000 L CNN
F 2 "Capacitor_SMD:C_0603_1608Metric" H 3638 750 50  0001 C CNN
F 3 "~" H 3600 900 50  0001 C CNN
	1    3600 900 
	1    0    0    -1  
$EndComp
Wire Wire Line
	4100 700  3600 700 
Wire Wire Line
	3600 700  3600 750 
Connection ~ 4100 700 
Wire Wire Line
	3600 1050 3600 1100
Wire Wire Line
	3600 1100 4100 1100
Connection ~ 4100 1100
$Comp
L Connector:Conn_01x04_Female CO2header2
U 1 1
P 4300 4400
F 0 "CO2header2" H 4192 4685 50  0000 C CNN
F 1 "Conn_01x04_Female" H 4192 4594 50  0000 C CNN
F 2 "Connector_PinHeader_2.54mm:PinHeader_1x04_P2.54mm_Vertical" H 4300 4400 50  0001 C CNN
F 3 "~" H 4300 4400 50  0001 C CNN
	1    4300 4400
	-1   0    0    -1  
$EndComp
Wire Wire Line
	4500 4400 5000 4400
Wire Wire Line
	5600 4300 5600 4400
Text Label 4850 4500 2    50   ~ 0
ESP_SCL
Text Label 4850 4600 2    50   ~ 0
ESP_SDA
Wire Wire Line
	4850 4600 4500 4600
Wire Wire Line
	4500 4500 4850 4500
$Comp
L power:GND #PWR?
U 1 1
P 5600 4400
F 0 "#PWR?" H 5600 4150 50  0001 C CNN
F 1 "GND" H 5605 4227 50  0000 C CNN
F 2 "" H 5600 4400 50  0001 C CNN
F 3 "" H 5600 4400 50  0001 C CNN
	1    5600 4400
	1    0    0    -1  
$EndComp
$Comp
L power:VCC #PWR?
U 1 1
P 5000 4400
F 0 "#PWR?" H 5000 4250 50  0001 C CNN
F 1 "VCC" H 5017 4573 50  0000 C CNN
F 2 "" H 5000 4400 50  0001 C CNN
F 3 "" H 5000 4400 50  0001 C CNN
	1    5000 4400
	0    1    1    0   
$EndComp
Wire Wire Line
	4500 4300 5600 4300
$EndSCHEMATC
